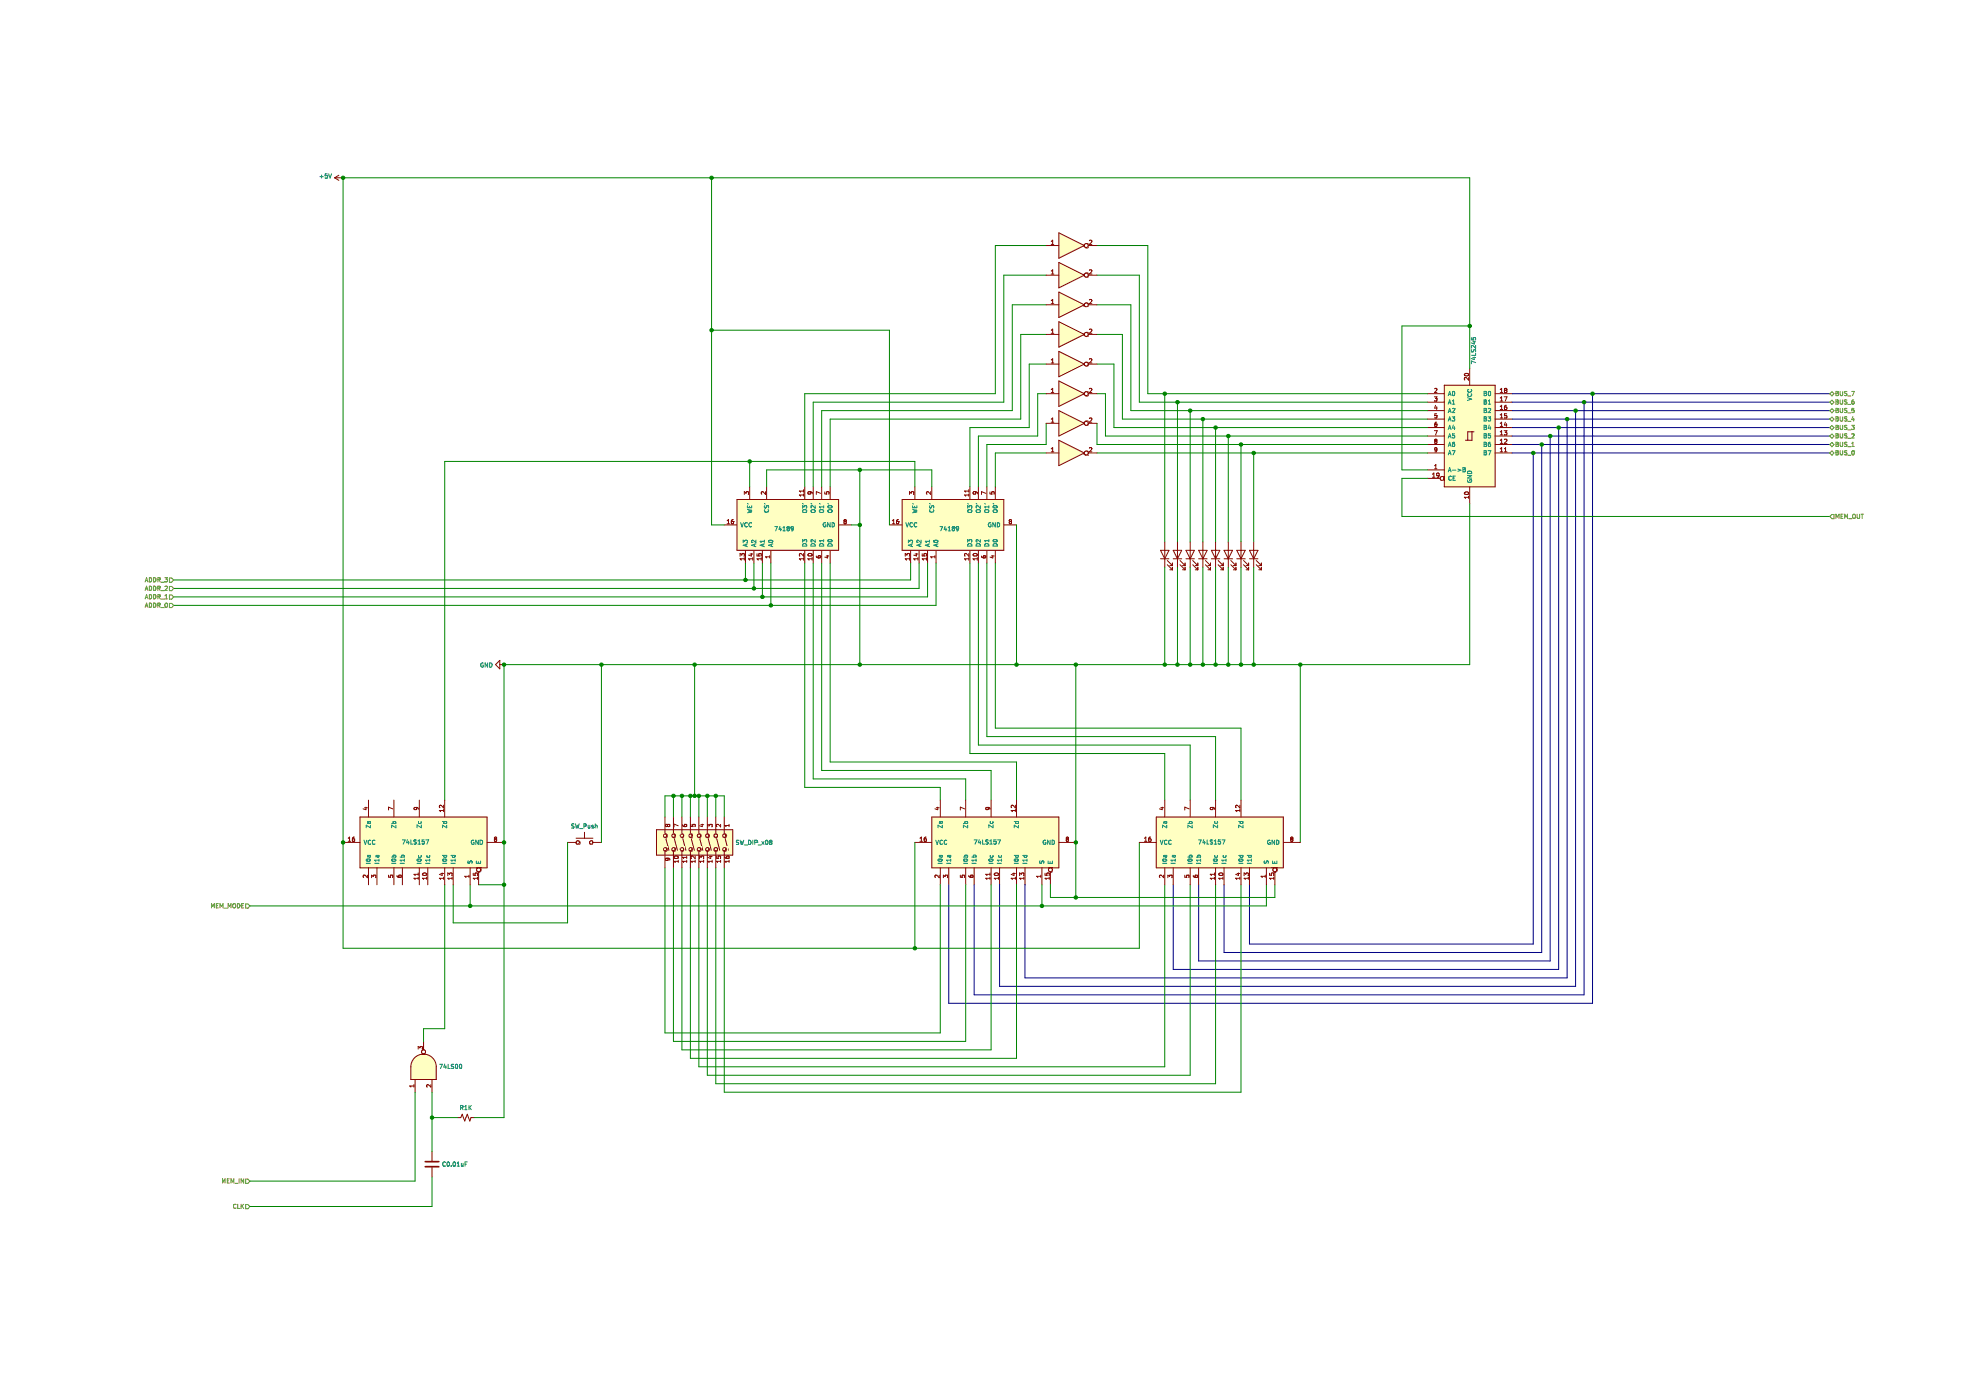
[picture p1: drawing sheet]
EESchema Schematic File Version 4
EELAYER 29 0
EELAYER END
$Descr A2 23386 16535
encoding utf-8
Sheet 1 1
Title ""
Date ""
Rev ""
Comp ""
Comment1 ""
Comment2 ""
Comment3 ""
Comment4 ""
$EndDescr
$Comp
L 74xx:74LS157 U?
U 1 1
P 11700 9950
F 0 "U?" H 11700 11031 50  0001 C CNN
F 1 "74LS157" V 11700 9995 50  0000 C CNN
F 2 "" H 11700 9950 50  0001 C CNN
F 3 "http://www.ti.com/lit/gpn/sn74LS157" H 11700 9950 50  0001 C CNN
	1    11700 9950
	0    -1   -1   0   
$EndComp
$Comp
L chip_library:74189 U?
U 1 1
P 11250 6200
F 0 "U?" H 11994 6246 50  0001 L CNN
F 1 "74189" H 11207 6155 50  0000 C CNN
F 2 "" H 11250 6200 50  0001 C CNN
F 3 "" H 11250 6200 50  0001 C CNN
	1    11250 6200
	1    0    0    -1  
$EndComp
Wire Wire Line
	9800 5750 9800 4950
Wire Wire Line
	9700 5750 9700 4850
Wire Wire Line
	9600 4750 9600 5750
Wire Wire Line
	9500 5750 9500 4650
Wire Wire Line
	9050 5750 9050 5550
Wire Wire Line
	11000 5550 11000 5750
Wire Wire Line
	10800 5450 10800 5750
Wire Wire Line
	8850 5450 8850 5750
Wire Wire Line
	8850 5450 10800 5450
$Comp
L chip_library:74189 U?
U 1 1
P 9300 6200
F 0 "U?" H 10044 6246 50  0001 L CNN
F 1 "74189" H 9257 6155 50  0000 C CNN
F 2 "" H 9300 6200 50  0001 C CNN
F 3 "" H 9300 6200 50  0001 C CNN
	1    9300 6200
	1    0    0    -1  
$EndComp
Wire Wire Line
	9050 5550 10150 5550
Wire Wire Line
	10050 6200 10150 6200
Wire Wire Line
	10150 6200 10150 5550
Connection ~ 10150 5550
Wire Wire Line
	10150 5550 11000 5550
Wire Wire Line
	10150 7850 12000 7850
Connection ~ 10150 6200
Wire Wire Line
	11450 5750 11450 5050
Wire Wire Line
	11550 5750 11550 5150
Wire Wire Line
	11750 2900 12350 2900
Wire Wire Line
	11750 4650 11750 2900
Wire Wire Line
	9500 4650 11750 4650
Wire Wire Line
	11850 4750 9600 4750
Wire Wire Line
	11850 3250 11850 4750
Wire Wire Line
	12350 3250 11850 3250
Wire Wire Line
	11950 3600 12350 3600
Wire Wire Line
	11950 4850 11950 3600
Wire Wire Line
	9700 4850 11950 4850
Wire Wire Line
	12050 3950 12350 3950
Wire Wire Line
	12050 4950 12050 3950
Wire Wire Line
	9800 4950 12050 4950
Wire Wire Line
	12150 4300 12350 4300
Wire Wire Line
	12150 5050 12150 4300
Wire Wire Line
	11450 5050 12150 5050
Wire Wire Line
	12250 4650 12350 4650
Wire Wire Line
	12250 5150 12250 4650
Wire Wire Line
	11550 5150 12250 5150
Wire Wire Line
	12350 5250 12350 5000
Wire Wire Line
	11650 5250 12350 5250
Wire Wire Line
	11650 5750 11650 5250
Wire Wire Line
	13550 2900 13550 4650
Wire Wire Line
	12950 2900 13550 2900
Wire Wire Line
	13450 3250 13450 4750
Wire Wire Line
	12950 3250 13450 3250
Wire Wire Line
	13350 3600 13350 4850
Wire Wire Line
	12950 3600 13350 3600
Wire Wire Line
	13250 3950 13250 4950
Wire Wire Line
	12950 3950 13250 3950
Wire Wire Line
	13150 4300 13150 5050
Wire Wire Line
	12950 4300 13150 4300
Wire Wire Line
	13050 4650 13050 5150
Wire Wire Line
	12950 4650 13050 4650
Wire Wire Line
	12950 5000 12950 5250
Wire Wire Line
	11750 5350 12350 5350
Wire Wire Line
	11750 5750 11750 5350
$Comp
L 74xx:74LS04 U?
U 1 1
P 12650 2900
F 0 "U?" H 12650 3217 50  0001 C CNN
F 1 "74LS04" H 12650 3126 50  0001 C CNN
F 2 "" H 12650 2900 50  0001 C CNN
F 3 "http://www.ti.com/lit/gpn/sn74LS04" H 12650 2900 50  0001 C CNN
	1    12650 2900
	1    0    0    -1  
$EndComp
$Comp
L 74xx:74LS245 U?
U 1 1
P 17350 5150
F 0 "U?" V 17304 5994 50  0001 L CNN
F 1 "74LS245" V 17395 5994 50  0000 L CNN
F 2 "" H 17350 5150 50  0001 C CNN
F 3 "http://www.ti.com/lit/gpn/sn74LS245" H 17350 5150 50  0001 C CNN
	1    17350 5150
	1    0    0    -1  
$EndComp
Wire Wire Line
	8550 6200 8400 6200
Wire Wire Line
	8400 6200 8400 3900
Wire Wire Line
	17350 2100 17350 3850
Wire Wire Line
	10500 6200 10500 3900
Wire Wire Line
	10500 3900 8400 3900
Connection ~ 8400 3900
Wire Wire Line
	8400 3900 8400 2100
Connection ~ 12000 7850
Wire Wire Line
	13750 6400 13750 4650
Wire Wire Line
	13900 6400 13900 4750
Wire Wire Line
	14050 6400 14050 4850
Wire Wire Line
	14200 4950 14200 6400
Wire Wire Line
	14350 6400 14350 5050
Wire Wire Line
	14500 5150 14500 6400
Wire Wire Line
	14650 6400 14650 5250
Wire Wire Line
	14800 5350 14800 6400
$Comp
L Device:LED D?
U 1 1
P 14800 6550
F 0 "D?" V 14839 6433 50  0001 R CNN
F 1 "LED" V 14748 6433 50  0001 R CNN
F 2 "" H 14800 6550 50  0001 C CNN
F 3 "~" H 14800 6550 50  0001 C CNN
	1    14800 6550
	0    -1   -1   0   
$EndComp
$Comp
L Device:LED D?
U 1 1
P 14650 6550
F 0 "D?" V 14689 6433 50  0001 R CNN
F 1 "LED" V 14598 6433 50  0001 R CNN
F 2 "" H 14650 6550 50  0001 C CNN
F 3 "~" H 14650 6550 50  0001 C CNN
	1    14650 6550
	0    -1   -1   0   
$EndComp
$Comp
L Device:LED D?
U 1 1
P 14500 6550
F 0 "D?" V 14539 6433 50  0001 R CNN
F 1 "LED" V 14448 6433 50  0001 R CNN
F 2 "" H 14500 6550 50  0001 C CNN
F 3 "~" H 14500 6550 50  0001 C CNN
	1    14500 6550
	0    -1   -1   0   
$EndComp
$Comp
L Device:LED D?
U 1 1
P 14350 6550
F 0 "D?" V 14389 6433 50  0001 R CNN
F 1 "LED" V 14298 6433 50  0001 R CNN
F 2 "" H 14350 6550 50  0001 C CNN
F 3 "~" H 14350 6550 50  0001 C CNN
	1    14350 6550
	0    -1   -1   0   
$EndComp
$Comp
L Device:LED D?
U 1 1
P 14200 6550
F 0 "D?" V 14239 6433 50  0001 R CNN
F 1 "LED" V 14148 6433 50  0001 R CNN
F 2 "" H 14200 6550 50  0001 C CNN
F 3 "~" H 14200 6550 50  0001 C CNN
	1    14200 6550
	0    -1   -1   0   
$EndComp
$Comp
L Device:LED D?
U 1 1
P 14050 6550
F 0 "D?" V 14089 6433 50  0001 R CNN
F 1 "LED" V 13998 6433 50  0001 R CNN
F 2 "" H 14050 6550 50  0001 C CNN
F 3 "~" H 14050 6550 50  0001 C CNN
	1    14050 6550
	0    -1   -1   0   
$EndComp
$Comp
L Device:LED D?
U 1 1
P 13900 6550
F 0 "D?" V 13939 6433 50  0001 R CNN
F 1 "LED" V 13848 6433 50  0001 R CNN
F 2 "" H 13900 6550 50  0001 C CNN
F 3 "~" H 13900 6550 50  0001 C CNN
	1    13900 6550
	0    -1   -1   0   
$EndComp
$Comp
L Device:LED D?
U 1 1
P 13750 6550
F 0 "D?" V 13789 6433 50  0001 R CNN
F 1 "LED" V 13698 6433 50  0001 R CNN
F 2 "" H 13750 6550 50  0001 C CNN
F 3 "~" H 13750 6550 50  0001 C CNN
	1    13750 6550
	0    -1   -1   0   
$EndComp
Wire Wire Line
	12000 7850 12700 7850
Wire Wire Line
	13550 4650 13750 4650
Wire Wire Line
	13450 4750 13900 4750
Wire Wire Line
	13250 4950 14200 4950
Wire Wire Line
	13350 4850 14050 4850
Wire Wire Line
	13150 5050 14350 5050
Wire Wire Line
	13050 5150 14500 5150
Wire Wire Line
	12950 5250 14650 5250
Wire Wire Line
	12950 5350 14800 5350
Wire Wire Line
	8800 6650 8800 6850
Wire Wire Line
	8900 6650 8900 6950
Wire Wire Line
	9000 6650 9000 7050
Wire Wire Line
	9100 6650 9100 7150
Wire Wire Line
	10150 6200 10150 7850
Wire Wire Line
	12000 6200 12000 7850
Wire Wire Line
	13750 6700 13750 7850
Wire Wire Line
	13900 6700 13900 7850
Wire Wire Line
	14050 6700 14050 7850
Wire Wire Line
	14200 6700 14200 7850
Wire Wire Line
	14350 6700 14350 7850
Wire Wire Line
	14500 6700 14500 7850
Wire Wire Line
	14650 6700 14650 7850
Wire Wire Line
	14800 6700 14800 7850
Wire Wire Line
	8800 6850 10750 6850
Wire Wire Line
	10750 6850 10750 6650
Connection ~ 8800 6850
Wire Wire Line
	10850 6650 10850 6950
Wire Wire Line
	10850 6950 8900 6950
Connection ~ 8900 6950
Wire Wire Line
	9000 7050 10950 7050
Wire Wire Line
	10950 7050 10950 6650
Connection ~ 9000 7050
Wire Wire Line
	9100 7150 11050 7150
Wire Wire Line
	11050 7150 11050 6650
Connection ~ 9100 7150
Connection ~ 13750 4650
Connection ~ 13750 7850
Wire Wire Line
	13750 7850 13900 7850
Connection ~ 13900 4750
Connection ~ 13900 7850
Wire Wire Line
	13900 7850 14050 7850
Connection ~ 14050 4850
Connection ~ 14050 7850
Wire Wire Line
	14050 7850 14200 7850
Connection ~ 14200 4950
Connection ~ 14200 7850
Wire Wire Line
	14200 7850 14350 7850
Connection ~ 14350 5050
Connection ~ 14350 7850
Wire Wire Line
	14350 7850 14500 7850
Connection ~ 14500 5150
Connection ~ 14500 7850
Wire Wire Line
	14500 7850 14650 7850
Connection ~ 14650 5250
Connection ~ 14650 7850
Wire Wire Line
	14650 7850 14800 7850
Connection ~ 14800 5350
Connection ~ 14800 7850
Wire Wire Line
	13750 4650 16850 4650
Wire Wire Line
	13900 4750 16850 4750
Wire Wire Line
	14050 4850 16850 4850
Wire Wire Line
	14200 4950 16850 4950
Wire Wire Line
	14350 5050 16850 5050
Wire Wire Line
	14500 5150 16850 5150
Wire Wire Line
	14650 5250 16850 5250
Wire Wire Line
	14800 5350 16850 5350
Wire Wire Line
	14800 7850 15350 7850
Wire Bus Line
	14750 11150 18100 11150
Wire Bus Line
	18100 5350 17850 5350
Wire Bus Line
	17850 5250 18200 5250
Wire Bus Line
	18200 11250 14450 11250
Wire Bus Line
	14150 11350 18300 11350
Wire Bus Line
	18300 5150 17850 5150
Wire Bus Line
	17850 5050 18400 5050
Wire Bus Line
	18400 11450 13850 11450
Wire Bus Line
	12100 11550 18500 11550
Wire Bus Line
	18500 4950 17850 4950
Wire Bus Line
	17850 4850 18600 4850
Wire Bus Line
	18600 11650 11800 11650
Wire Bus Line
	11500 11750 18700 11750
Wire Bus Line
	18700 4750 17850 4750
Wire Bus Line
	17850 4650 18800 4650
Wire Bus Line
	18800 11850 11200 11850
Wire Bus Line
	18100 5350 21600 5350
Connection ~ 18100 5350
Wire Bus Line
	18200 5250 21600 5250
Connection ~ 18200 5250
Wire Bus Line
	21600 5150 18300 5150
Connection ~ 18300 5150
Wire Bus Line
	18400 5050 21600 5050
Connection ~ 18400 5050
Wire Bus Line
	21600 4950 18500 4950
Connection ~ 18500 4950
Wire Bus Line
	18600 4850 21600 4850
Connection ~ 18600 4850
Wire Bus Line
	21600 4750 18700 4750
Connection ~ 18700 4750
Wire Bus Line
	18800 4650 21600 4650
Connection ~ 18800 4650
Wire Wire Line
	17350 5950 17350 7850
Wire Wire Line
	12700 7850 12700 9950
Connection ~ 12700 7850
Wire Wire Line
	12700 7850 13750 7850
Wire Wire Line
	15350 9950 15350 7850
Connection ~ 15350 7850
Wire Wire Line
	15350 7850 17350 7850
$Comp
L Switch:SW_DIP_x08 SW?
U 1 1
P 8150 9950
F 0 "SW?" V 8104 10480 50  0001 L CNN
F 1 "SW_DIP_x08" V 8150 10480 50  0000 L CNN
F 2 "" H 8150 9950 50  0001 C CNN
F 3 "~" H 8150 9950 50  0001 C CNN
	1    8150 9950
	0    1    1    0   
$EndComp
Wire Wire Line
	10150 7850 8200 7850
Wire Wire Line
	8200 7850 8200 9400
Wire Wire Line
	8200 9400 8150 9400
Wire Wire Line
	7850 9400 7850 9650
Connection ~ 10150 7850
Wire Wire Line
	8200 9400 8250 9400
Wire Wire Line
	8550 9400 8550 9650
Connection ~ 8200 9400
Wire Wire Line
	7950 9650 7950 9400
Connection ~ 7950 9400
Wire Wire Line
	7950 9400 7850 9400
Wire Wire Line
	8050 9650 8050 9400
Connection ~ 8050 9400
Wire Wire Line
	8050 9400 7950 9400
Wire Wire Line
	8150 9650 8150 9400
Connection ~ 8150 9400
Wire Wire Line
	8150 9400 8050 9400
Wire Wire Line
	8250 9650 8250 9400
Connection ~ 8250 9400
Wire Wire Line
	8250 9400 8350 9400
Wire Wire Line
	8350 9650 8350 9400
Connection ~ 8350 9400
Wire Wire Line
	8350 9400 8450 9400
Wire Wire Line
	8450 9650 8450 9400
Connection ~ 8450 9400
Wire Wire Line
	8450 9400 8550 9400
Wire Wire Line
	7850 12200 11100 12200
Wire Wire Line
	11400 12300 7950 12300
Wire Wire Line
	8050 12400 11700 12400
Wire Wire Line
	12000 12500 8150 12500
Wire Wire Line
	8250 12600 13750 12600
Wire Wire Line
	14050 12700 8350 12700
Wire Wire Line
	8450 12800 14350 12800
Wire Wire Line
	14650 12900 8550 12900
Wire Wire Line
	8550 10250 8550 12900
Wire Wire Line
	8450 10250 8450 12800
Wire Wire Line
	8350 10250 8350 12700
Wire Wire Line
	8250 10250 8250 12600
Wire Wire Line
	8150 10250 8150 12500
Wire Wire Line
	8050 10250 8050 12400
Wire Wire Line
	7950 10250 7950 12300
Wire Wire Line
	7850 10250 7850 12200
Wire Wire Line
	11100 10450 11100 12200
Wire Wire Line
	11400 10450 11400 12300
Wire Wire Line
	11700 10450 11700 12400
Wire Wire Line
	12000 10450 12000 12500
Wire Wire Line
	13750 10450 13750 12600
Wire Wire Line
	14050 10450 14050 12700
Wire Wire Line
	14350 10450 14350 12800
Wire Wire Line
	14650 10450 14650 12900
Wire Bus Line
	14750 10450 14750 11150
Wire Bus Line
	14450 10450 14450 11250
Wire Bus Line
	14150 10450 14150 11350
Wire Bus Line
	13850 10450 13850 11450
Wire Bus Line
	11200 10450 11200 11850
Wire Bus Line
	11500 10450 11500 11750
Wire Bus Line
	11800 10450 11800 11650
Wire Bus Line
	12100 10450 12100 11550
Wire Bus Line
	18100 5350 18100 11150
Wire Bus Line
	18200 5250 18200 11250
Wire Bus Line
	18300 5150 18300 11350
Wire Bus Line
	18400 5050 18400 11450
Wire Bus Line
	18500 4950 18500 11550
Wire Bus Line
	18600 4850 18600 11650
Wire Bus Line
	18700 4750 18700 11750
Wire Bus Line
	18800 4650 18800 11850
Wire Wire Line
	9500 6650 9500 9300
Wire Wire Line
	9500 9300 11100 9300
Wire Wire Line
	11100 9300 11100 9450
Wire Wire Line
	9600 6650 9600 9200
Wire Wire Line
	9600 9200 11400 9200
Wire Wire Line
	11400 9200 11400 9450
Wire Wire Line
	9700 6650 9700 9100
Wire Wire Line
	9700 9100 11700 9100
Wire Wire Line
	11700 9100 11700 9450
Wire Wire Line
	9800 6650 9800 9000
Wire Wire Line
	9800 9000 12000 9000
Wire Wire Line
	12000 9000 12000 9450
Wire Wire Line
	11450 6650 11450 8900
Wire Wire Line
	11450 8900 13750 8900
Wire Wire Line
	13750 8900 13750 9450
Wire Wire Line
	11550 6650 11550 8800
Wire Wire Line
	11550 8800 14050 8800
Wire Wire Line
	14050 8800 14050 9450
Wire Wire Line
	11650 6650 11650 8700
Wire Wire Line
	11650 8700 14350 8700
Wire Wire Line
	14350 8700 14350 9450
Wire Wire Line
	11750 6650 11750 8600
Wire Wire Line
	11750 8600 14650 8600
Wire Wire Line
	14650 8600 14650 9450
Wire Wire Line
	12400 10450 12400 10600
Wire Wire Line
	12400 10600 12700 10600
Wire Wire Line
	12700 10600 12700 9950
Connection ~ 12700 9950
Wire Wire Line
	12700 10600 15050 10600
Wire Wire Line
	15050 10600 15050 10450
Connection ~ 12700 10600
Wire Wire Line
	14950 10450 14950 10700
Wire Wire Line
	14950 10700 12300 10700
Wire Wire Line
	12300 10700 12300 10450
$Comp
L Switch:SW_Push SW?
U 1 1
P 6900 9950
F 0 "SW?" H 6900 10235 50  0001 C CNN
F 1 "SW_Push" H 6900 10143 50  0000 C CNN
F 2 "" H 6900 10150 50  0001 C CNN
F 3 "~" H 6900 10150 50  0001 C CNN
	1    6900 9950
	1    0    0    -1  
$EndComp
Wire Wire Line
	7100 9950 7100 7850
Wire Wire Line
	7100 7850 8200 7850
Connection ~ 8200 7850
Wire Wire Line
	5950 7850 7100 7850
Connection ~ 7100 7850
Wire Wire Line
	6700 9950 6700 10900
Wire Wire Line
	6700 10900 5350 10900
Wire Wire Line
	5350 10900 5350 10450
Wire Wire Line
	5650 10450 5950 10450
Wire Wire Line
	5250 9450 5250 5450
Wire Wire Line
	5250 5450 8850 5450
Connection ~ 8850 5450
$Comp
L 74xx:74LS00 U?
U 1 1
P 5000 12600
F 0 "U?" H 5000 12925 50  0001 C CNN
F 1 "74LS00" V 5000 12420 50  0000 R CNN
F 2 "" H 5000 12600 50  0001 C CNN
F 3 "http://www.ti.com/lit/gpn/sn74ls00" H 5000 12600 50  0001 C CNN
	1    5000 12600
	0    -1   -1   0   
$EndComp
Connection ~ 12300 10700
Wire Wire Line
	5550 10450 5550 10700
Connection ~ 5550 10700
Wire Wire Line
	5550 10700 12300 10700
$Comp
L Device:R_Small_US R?
U 1 1
P 5500 13200
F 0 "R?" V 5295 13200 50  0001 C CNN
F 1 "R1K" V 5613 13200 50  0000 C CNN
F 2 "" H 5500 13200 50  0001 C CNN
F 3 "~" H 5500 13200 50  0001 C CNN
	1    5500 13200
	0    -1   -1   0   
$EndComp
Connection ~ 5950 10450
Wire Wire Line
	5100 12900 5100 13200
Wire Wire Line
	5100 13200 5400 13200
Wire Wire Line
	5600 13200 5950 13200
Wire Wire Line
	5950 10450 5950 13200
Wire Wire Line
	5000 12300 5000 12150
Wire Wire Line
	5000 12150 5250 12150
Wire Wire Line
	5250 12150 5250 10450
$Comp
L Device:C C?
U 1 1
P 5100 13750
F 0 "C?" H 5215 13796 50  0001 L CNN
F 1 "C0.01uF" H 5215 13750 50  0000 L CNN
F 2 "" H 5138 13600 50  0001 C CNN
F 3 "~" H 5100 13750 50  0001 C CNN
	1    5100 13750
	1    0    0    -1  
$EndComp
Wire Wire Line
	5100 13200 5100 13600
Connection ~ 5100 13200
Wire Wire Line
	5100 13900 5100 14250
Wire Wire Line
	4900 12900 4900 13950
Text HLabel 2950 14250 0    50   Input ~ 0
CLK
Text HLabel 2950 13950 0    50   Input ~ 0
MEM_IN
Text HLabel 2950 10700 0    50   Input ~ 0
MEM_MODE
Wire Wire Line
	13450 9950 13450 11200
Wire Wire Line
	13450 11200 10800 11200
Wire Wire Line
	4050 2100 8400 2100
Connection ~ 8400 2100
Wire Wire Line
	8400 2100 17350 2100
Wire Wire Line
	10800 9950 10800 11200
Connection ~ 10800 11200
Wire Wire Line
	10800 11200 4050 11200
Wire Wire Line
	2050 6850 8800 6850
Wire Wire Line
	2050 6950 8900 6950
Wire Wire Line
	2050 7050 9000 7050
Wire Wire Line
	2050 7150 9100 7150
Text HLabel 2050 6850 0    50   Input ~ 0
ADDR_3
Text HLabel 2050 6950 0    50   Input ~ 0
ADDR_2
Text HLabel 2050 7050 0    50   Input ~ 0
ADDR_1
Text HLabel 2050 7150 0    50   Input ~ 0
ADDR_0
Wire Wire Line
	2950 10700 5550 10700
Wire Wire Line
	2950 13950 4900 13950
Wire Wire Line
	2950 14250 5100 14250
Wire Wire Line
	16850 5550 16550 5550
Wire Wire Line
	16550 5550 16550 3850
Wire Wire Line
	16550 3850 17350 3850
Connection ~ 17350 3850
Wire Wire Line
	17350 3850 17350 4350
Wire Wire Line
	16850 5650 16550 5650
Wire Wire Line
	16550 5650 16550 6100
Wire Wire Line
	16550 6100 21600 6100
Text HLabel 21600 6100 2    50   Input ~ 0
MEM_OUT
Text HLabel 21600 5350 2    50   BiDi ~ 0
BUS_0
Text HLabel 21600 5250 2    50   BiDi ~ 0
BUS_1
Text HLabel 21600 5150 2    50   BiDi ~ 0
BUS_2
Text HLabel 21600 5050 2    50   BiDi ~ 0
BUS_3
Text HLabel 21600 4950 2    50   BiDi ~ 0
BUS_4
Text HLabel 21600 4850 2    50   BiDi ~ 0
BUS_5
Text HLabel 21600 4750 2    50   BiDi ~ 0
BUS_6
Text HLabel 21600 4650 2    50   BiDi ~ 0
BUS_7
$Comp
L 74xx:74LS04 U?
U 1 1
P 12650 3250
F 0 "U?" H 12650 3567 50  0001 C CNN
F 1 "74LS04" H 12650 3476 50  0001 C CNN
F 2 "" H 12650 3250 50  0001 C CNN
F 3 "http://www.ti.com/lit/gpn/sn74LS04" H 12650 3250 50  0001 C CNN
	1    12650 3250
	1    0    0    -1  
$EndComp
$Comp
L 74xx:74LS04 U?
U 1 1
P 12650 3600
F 0 "U?" H 12650 3917 50  0001 C CNN
F 1 "74LS04" H 12650 3826 50  0001 C CNN
F 2 "" H 12650 3600 50  0001 C CNN
F 3 "http://www.ti.com/lit/gpn/sn74LS04" H 12650 3600 50  0001 C CNN
	1    12650 3600
	1    0    0    -1  
$EndComp
$Comp
L 74xx:74LS04 U?
U 1 1
P 12650 3950
F 0 "U?" H 12650 4267 50  0001 C CNN
F 1 "74LS04" H 12650 4176 50  0001 C CNN
F 2 "" H 12650 3950 50  0001 C CNN
F 3 "http://www.ti.com/lit/gpn/sn74LS04" H 12650 3950 50  0001 C CNN
	1    12650 3950
	1    0    0    -1  
$EndComp
$Comp
L 74xx:74LS04 U?
U 1 1
P 12650 4300
F 0 "U?" H 12650 4617 50  0001 C CNN
F 1 "74LS04" H 12650 4526 50  0001 C CNN
F 2 "" H 12650 4300 50  0001 C CNN
F 3 "http://www.ti.com/lit/gpn/sn74LS04" H 12650 4300 50  0001 C CNN
	1    12650 4300
	1    0    0    -1  
$EndComp
$Comp
L 74xx:74LS04 U?
U 1 1
P 12650 4650
F 0 "U?" H 12650 4967 50  0001 C CNN
F 1 "74LS04" H 12650 4876 50  0001 C CNN
F 2 "" H 12650 4650 50  0001 C CNN
F 3 "http://www.ti.com/lit/gpn/sn74LS04" H 12650 4650 50  0001 C CNN
	1    12650 4650
	1    0    0    -1  
$EndComp
$Comp
L 74xx:74LS04 U?
U 1 1
P 12650 5000
F 0 "U?" H 12650 5317 50  0001 C CNN
F 1 "74LS04" H 12650 5226 50  0001 C CNN
F 2 "" H 12650 5000 50  0001 C CNN
F 3 "http://www.ti.com/lit/gpn/sn74LS04" H 12650 5000 50  0001 C CNN
	1    12650 5000
	1    0    0    -1  
$EndComp
$Comp
L 74xx:74LS04 U?
U 1 1
P 12650 5350
F 0 "U?" H 12650 5667 50  0001 C CNN
F 1 "74LS04" H 12650 5576 50  0001 C CNN
F 2 "" H 12650 5350 50  0001 C CNN
F 3 "http://www.ti.com/lit/gpn/sn74LS04" H 12650 5350 50  0001 C CNN
	1    12650 5350
	1    0    0    -1  
$EndComp
$Comp
L 74xx:74LS157 U?
U 1 1
P 14350 9950
F 0 "U?" H 14350 11031 50  0001 C CNN
F 1 "74LS157" V 14350 9996 50  0000 C CNN
F 2 "" H 14350 9950 50  0001 C CNN
F 3 "http://www.ti.com/lit/gpn/sn74LS157" H 14350 9950 50  0001 C CNN
	1    14350 9950
	0    -1   -1   0   
$EndComp
Wire Wire Line
	4050 2100 4050 9950
Wire Wire Line
	5950 7850 5950 9950
$Comp
L 74xx:74LS157 U?
U 1 1
P 4950 9950
F 0 "U?" H 4950 11031 50  0001 C CNN
F 1 "74LS157" V 4950 9995 50  0000 C CNN
F 2 "" H 4950 9950 50  0001 C CNN
F 3 "http://www.ti.com/lit/gpn/sn74LS157" H 4950 9950 50  0001 C CNN
	1    4950 9950
	0    -1   -1   0   
$EndComp
Connection ~ 4050 9950
Wire Wire Line
	4050 9950 4050 11200
Connection ~ 5950 9950
Wire Wire Line
	5950 9950 5950 10450
$Comp
L power:+5V #PWR?
U 1 1
P 4050 2100
F 0 "#PWR?" H 4050 1950 50  0001 C CNN
F 1 "+5V" V 4065 2228 50  0000 L CNN
F 2 "" H 4050 2100 50  0001 C CNN
F 3 "" H 4050 2100 50  0001 C CNN
	1    4050 2100
	0    -1   -1   0   
$EndComp
Connection ~ 4050 2100
$Comp
L power:GND #PWR?
U 1 1
P 5950 7850
F 0 "#PWR?" H 5950 7600 50  0001 C CNN
F 1 "GND" V 5955 7722 50  0000 R CNN
F 2 "" H 5950 7850 50  0001 C CNN
F 3 "" H 5950 7850 50  0001 C CNN
	1    5950 7850
	0    1    1    0   
$EndComp
Connection ~ 5950 7850
$EndSCHEMATC
